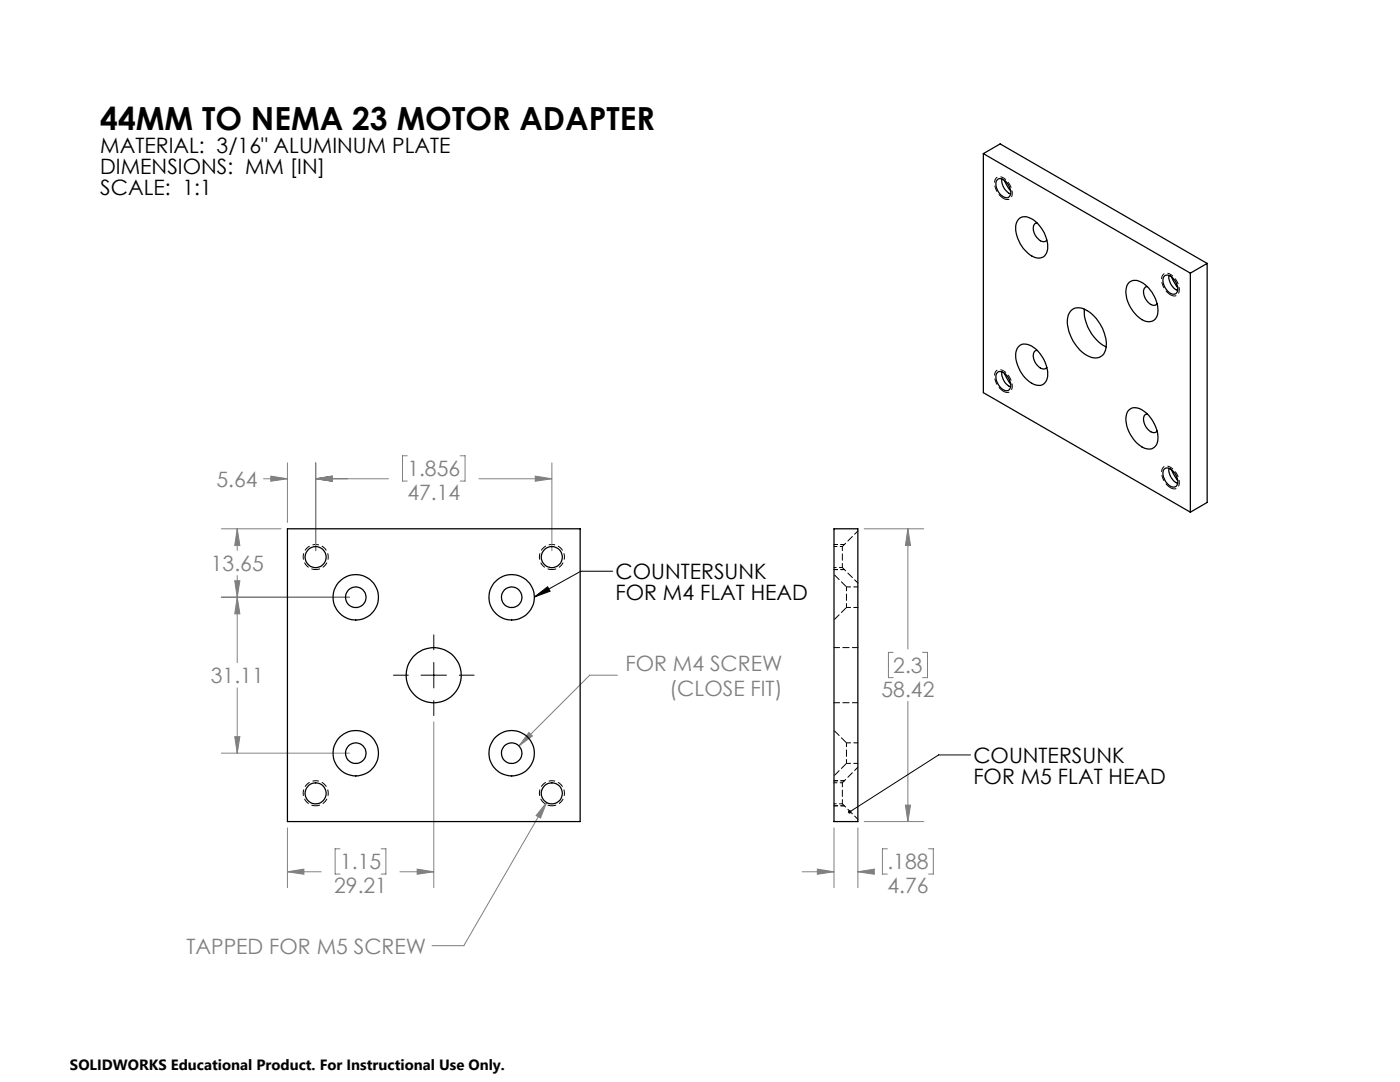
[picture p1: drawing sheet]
<svg xmlns="http://www.w3.org/2000/svg" width="279mm" height="216mm" viewBox="0 0 279 216" stroke-linecap="round" stroke-linejoin="round" font-family="sans-serif">
<g fill="none" stroke="#808080" stroke-width=".2">
<path d="M52.6 95.5h4.8M54 95l3.4 .5-3.4 .5zM57.4 92.4v11.8M63 92.4v17.5M63 95.5h14.5M63 95.5l3.3-.5v1zM81.3 90.9h-1v5.1h1M91.8 90.9h1v5.1h-1M95.6 95.5h14.5M106.8 95l3.3 .5-3.3 .5zM110.1 92.4v17.5M44.2 119.2h25.5"/>
<path d="M44.2 105.5h11.9M46.8 115.9h1.1l-.6 3.3zM47.3 105.5v4.3M47.3 114.9v17.3M47.3 119.2l.6 3.3h-1.1zM47.3 105.5l.6 3.3h-1.1zM172.5 105.5h11.9M181.2 105.5l.5 3.3h-1zM181.2 105.5v24M47.3 137.3v13M123.2 134.7h-5.5l-14.1 14.1M178.3 130.2h-1v5h1"/>
<path d="M181.2 139.9v24M184.1 130.2h1v5h-1M44.2 150.3h25.5M46.8 147h1.1l-.6 3.3zM86.6 144v33.1M105.6 146.2l.7 .7-2.7 1.9zM57.4 165.2v11.9M57.4 174h6.7M57.4 174l3.2-.6v1zM67.8 169.4h-.9v5h.9M76.1 169.4h.9v5h-.9M79.8 174h6.8"/>
<path d="M83.3 173.4l3.3 .6-3.3 .4zM109.1 160.1l-16.5 28.6h-6.4M109.1 160.1l-1.2 3.1-.9-.5zM160.1 174h6.3M163.1 173.4l3.3 .6-3.3 .4zM166.4 165.2v11.9M171.2 174h2.2M171.2 165.2v11.9M171.2 174l3.3-.6v1zM172.5 163.9h11.9M177.1 169.4h-1v5h1M180.7 160.7h1l-.5 3.2z"/>
<path d="M185.3 169.4h1v5h-1"/>
</g>
<path d="M63 113.6a2.5 2.5 0 0 1-2.2-3.6 2.5 2.5 0 0 1 4.3-.2 2.5 2.5 0 0 1-1.9 3.8h-.2M110.1 113.6a2.5 2.5 0 0 1-2.2-3.6 2.5 2.5 0 0 1 4.3-.2 2.5 2.5 0 0 1-1.8 3.8h-.3M63 160.8a2.5 2.5 0 0 1-2.2-3.7 2.5 2.5 0 0 1 4.3-.2 2.5 2.5 0 0 1-1.9 3.9h-.2M110.1 160.8a2.5 2.5 0 0 1-2.2-3.7 2.5 2.5 0 0 1 4.3-.2 2.5 2.5 0 0 1-1.8 3.9h-.3" fill="none" stroke="#000" stroke-width=".2" stroke-dasharray="1.3 .6" stroke-dashoffset=".4" stroke-linecap="butt"/>
<path d="M200.3 39.6a3.4 3.4 0 0 1-1.6-3.9 1.37 1.37 0 0 1 2.2 .3 3.1 3.1 0 0 1 .8 3.5 1.1 1.1 0 0 1-1.4 .1M233.6 58.8a3.4 3.4 0 0 1-1.6-3.9 1.37 1.37 0 0 1 2.2 .3 3.1 3.1 0 0 1 .9 3.6 1.1 1.1 0 0 1-1.5 0M200.3 78.1a3.4 3.4 0 0 1-1.6-3.9 1.37 1.37 0 0 1 2.2 .3 3.1 3.1 0 0 1 .8 3.5 1.1 1.1 0 0 1-1.4 .1M233.6 97.3a3.4 3.4 0 0 1-1.6-3.9 1.37 1.37 0 0 1 2.2 .3 3.1 3.1 0 0 1 .9 3.5 1.1 1.1 0 0 1-1.5 .1" fill="none" stroke="#000" stroke-width=".2" stroke-dasharray="1.3 .6" stroke-linecap="butt"/>
<path d="M106.6 119.1l2.7-2 .5 .9zM122.3 114h-6.4l-9.3 5.1M78.5 134.7h3M84 134.7h5.1M86.6 126.7v2.9M86.6 132.2v5.1M86.6 139.8v3M91.7 134.7h2.9M193.7 150.6h-6.4l-17.7 11.4" fill="none" stroke="#000" stroke-width=".2"/>
<path d="M166.5 108.6h2M166.5 113.6h2M166.5 155.8h2M166.5 160.8h2" fill="none" stroke="#000" stroke-width=".2" stroke-dasharray="1.3 .6" stroke-dashoffset=".6"/>
<path d="M63 95.5l3.3-.5v1zM106.8 95l3.3 .5-3.3 .5zM54 95l3.4 .5-3.4 .5zM63 95.5l3.3-.5v1zM47.3 119.2l.6 3.3h-1.1zM46.8 147h1.1l-.6 3.3zM47.3 105.5l.6 3.3h-1.1zM46.8 115.9h1.1l-.6 3.3zM109.1 160.1l-2.1 2.6 .9 .5zM105.6 146.2l-2 2.6 2.7-1.9zM57.4 174l3.2-.6v1zM83.3 173.4l3.3 .6-3.3 .4zM181.2 105.5l.5 3.3h-1zM180.7 160.7h1l-.5 3.2zM171.2 174l3.3-.6v1zM163.1 173.4l3.3 .6-3.3 .4z" fill="#808080"/>
<path d="M106.6 119.1l2.7-2 .5 .9zM169.4 161.7l-.2 .4 .4-.1-.3 .2a.34 .34 0 0 0 .5 .1 .34 .34 0 0 0 .1-.5 .34 .34 0 0 0-.5-.1z" fill="#000"/>
<g fill="none" stroke="#000" stroke-width=".25">
<path d="M196.3 30.7l41.3 23.8M196.3 30.7v47.7l41.3 23.8M196.3 30.7l3.3-2 41.3 23.9M199 35.9a1.21 1.21 0 0 1 1.7 .3 2.74 2.74 0 0 1 .8 3 1.21 1.21 0 0 1-1.8-.3 2.59 2.59 0 0 1-.7-3zM200 35.7a3.1 3.1 0 0 0 1.7 3M200.4 36l1.3 2.1M203.4 43.6a2.35 2.35 0 0 1 2.9 .3 6.7 6.7 0 0 1 2.7 6.1 1.89 1.89 0 0 1-3.1 1.1 6.9 6.9 0 0 1-3.1-6.4zM206.9 44.5a1.16 1.16 0 0 0-.6 1.7 2.46 2.46 0 0 0 2.3 2l.3-.3M225.4 56.3a2.48 2.48 0 0 1 3.2 .6 6.5 6.5 0 0 1 2.3 6.1 2.03 2.03 0 0 1-3.4 .5 6.5 6.5 0 0 1-2.6-6.4zM229 57.2a1.01 1.01 0 0 0-.8 1.4 2.44 2.44 0 0 0 2.4 2.3l.3-.3M232.5 55a1.82 1.82 0 0 1 2.2 1.3 1.94 1.94 0 0 1 0 2.3 1.82 1.82 0 0 1-2.2-1.3 1.94 1.94 0 0 1 0-2.3zM233.3 55a3 3 0 0 0 1.7 3"/>
<path d="M233.8 55.2l1.2 2.2M237.6 54.5v47.7M240.9 52.6l-3.3 1.9M240.9 52.6v47.7l-3.3 1.9M199 74.4a1.18 1.18 0 0 1 1.7 .3 2.71 2.71 0 0 1 .8 3 1.48 1.48 0 0 1-2.2-.8 2.29 2.29 0 0 1-.3-2.5zM200 74.2a3.1 3.1 0 0 0 1.7 3M200.4 74.5l1.3 2.2M203.2 69.3a2.15 2.15 0 0 1 3.1 0 6.5 6.5 0 0 1 2.6 6.4 1.84 1.84 0 0 1-3 .8 6.9 6.9 0 0 1-3.1-6.4zM206.9 69.9a1.16 1.16 0 0 0-.6 1.7 2.46 2.46 0 0 0 2.3 2l.3-.3M213.8 61.9a2.74 2.74 0 0 1 3.5 .3 8.2 8.2 0 0 1 3.4 7.2 2.26 2.26 0 0 1-3.6 1.6 8.2 8.2 0 0 1-4-7.8zM216.4 61.7a8.4 8.4 0 0 0 4.4 7.5M225.4 81.7a2.52 2.52 0 0 1 3.2 .6 6.6 6.6 0 0 1 2.3 6.1 1.77 1.77 0 0 1-2.7 1 6.6 6.6 0 0 1-3.3-6.9z"/>
<path d="M229 82.6a1.12 1.12 0 0 0-.7 1.7 2.38 2.38 0 0 0 2.3 2l.3-.3M232.5 93.5a2 2 0 0 1 2.3 1.6 1.51 1.51 0 0 1-.3 2.1 2.33 2.33 0 0 1-2.3-2l-.1-1.1zM233.3 93.5a3 3 0 0 0 1.7 2.9M233.8 93.7l1.2 2.2M57.4 105.5h58.4v58.4h-58.4zM166.4 105.5h4.8v58.4h-4.8z"/>
<circle cx="63" cy="111.2" r="2.09"/>
<circle cx="71" cy="119.2" r="4.5"/>
<circle cx="71" cy="119.2" r="2.05"/>
<circle cx="102.1" cy="119.2" r="2.04"/>
<circle cx="102.1" cy="119.2" r="4.5"/>
<circle cx="110.1" cy="111.2" r="2.09"/>
<circle cx="86.6" cy="134.7" r="5.5"/>
<circle cx="63" cy="158.3" r="2.09"/>
<circle cx="71" cy="150.3" r="4.5"/>
<circle cx="71" cy="150.3" r="2.05"/>
<circle cx="102.1" cy="150.3" r="2.04"/>
<circle cx="102.1" cy="150.3" r="4.5"/>
<circle cx="110.1" cy="158.3" r="2.09"/>
</g>
<path d="M168.1 109v4.2M171.2 117.1h-2.3M168.9 121.2h2.3M168.1 156.2v4.2M168.9 152.3h2.3M171.2 148.2h-2.3" fill="none" stroke="#000" stroke-width=".2" stroke-dasharray="1.3 .6" stroke-dashoffset=".4"/>
<path d="M168.9 121.2v-4.1M168.9 152.3v-4.1" fill="none" stroke="#000" stroke-width=".2" stroke-dasharray="1.3 .6" stroke-dashoffset=".5"/>
<path d="M168.1 113.2l3.1 3.1M171.2 105.9l-3.1 3.1M171.2 153.1l-3.1 3.1M168.1 160.4l3.1 3.1" fill="none" stroke="#000" stroke-width=".2" stroke-dasharray="1.3 .6" stroke-dashoffset=".3"/>
<path d="M166.5 113.2h1.6M168.1 109h-1.6M168.1 156.2h-1.6M166.5 160.4h1.6" fill="none" stroke="#000" stroke-width=".2" stroke-dasharray="1.3 .6" stroke-dashoffset=".8"/>
<path d="M168.9 117.1l-2.4-2.5M166.5 123.7l2.4-2.5M166.5 154.8l2.4-2.5M168.9 148.2l-2.4-2.5" fill="none" stroke="#000" stroke-width=".2" stroke-dasharray="1.3 .6" stroke-dashoffset="-.2"/>
<path d="M171.2 129.2h-4.7M166.5 140.2h4.7" fill="none" stroke="#000" stroke-width=".2" stroke-dasharray="1.3 .6" stroke-dashoffset=".2"/>
<text font-size="6.3" x="20" y="25.9">44MM TO NEMA 23 MOTOR ADAPTER</text>
<g font-size="4.2">
<text x="20" y="30.5">MATERIAL: 3/16&quot; ALUMINUM PLATE</text>
<text x="20" y="34.7">DIMENSIONS: MM [IN]</text>
<text x="20" y="38.9">SCALE: 1:1</text>
<text x="122.8" y="115.5">COUNTERSUNK</text>
<text x="122.8" y="119.7">FOR M4 FLAT HEAD</text>
<text x="194.3" y="152.2">COUNTERSUNK</text>
<text x="194.3" y="156.4">FOR M5 FLAT HEAD</text>
</g>
<g font-size="4.2" fill="#808080">
<text x="81.3" y="95.1">1.856</text>
<text x="43.2" y="97.1">5.64</text>
<text x="81.3" y="99.8">47.14</text>
<text x="42.1" y="113.9">13.65</text>
<text x="42.1" y="136.3">31.11</text>
<text x="124.8" y="133.8">FOR M4 SCREW</text>
<text x="178.3" y="134.3">2.3</text>
<text x="133.6" y="138.8">(CLOSE FIT)</text>
<text x="175.9" y="139">58.42</text>
<text x="67.9" y="173.5">1.15</text>
<text x="177.1" y="173.5">.188</text>
<text x="66.7" y="178.2">29.21</text>
<text x="177.1" y="178.2">4.76</text>
<text x="37.2" y="190.3">TAPPED FOR M5 SCREW</text>
</g>
<text font-size="3" x="14" y="213.5">SOLIDWORKS Educational Product. For Instructional Use Only.</text>
</svg>
